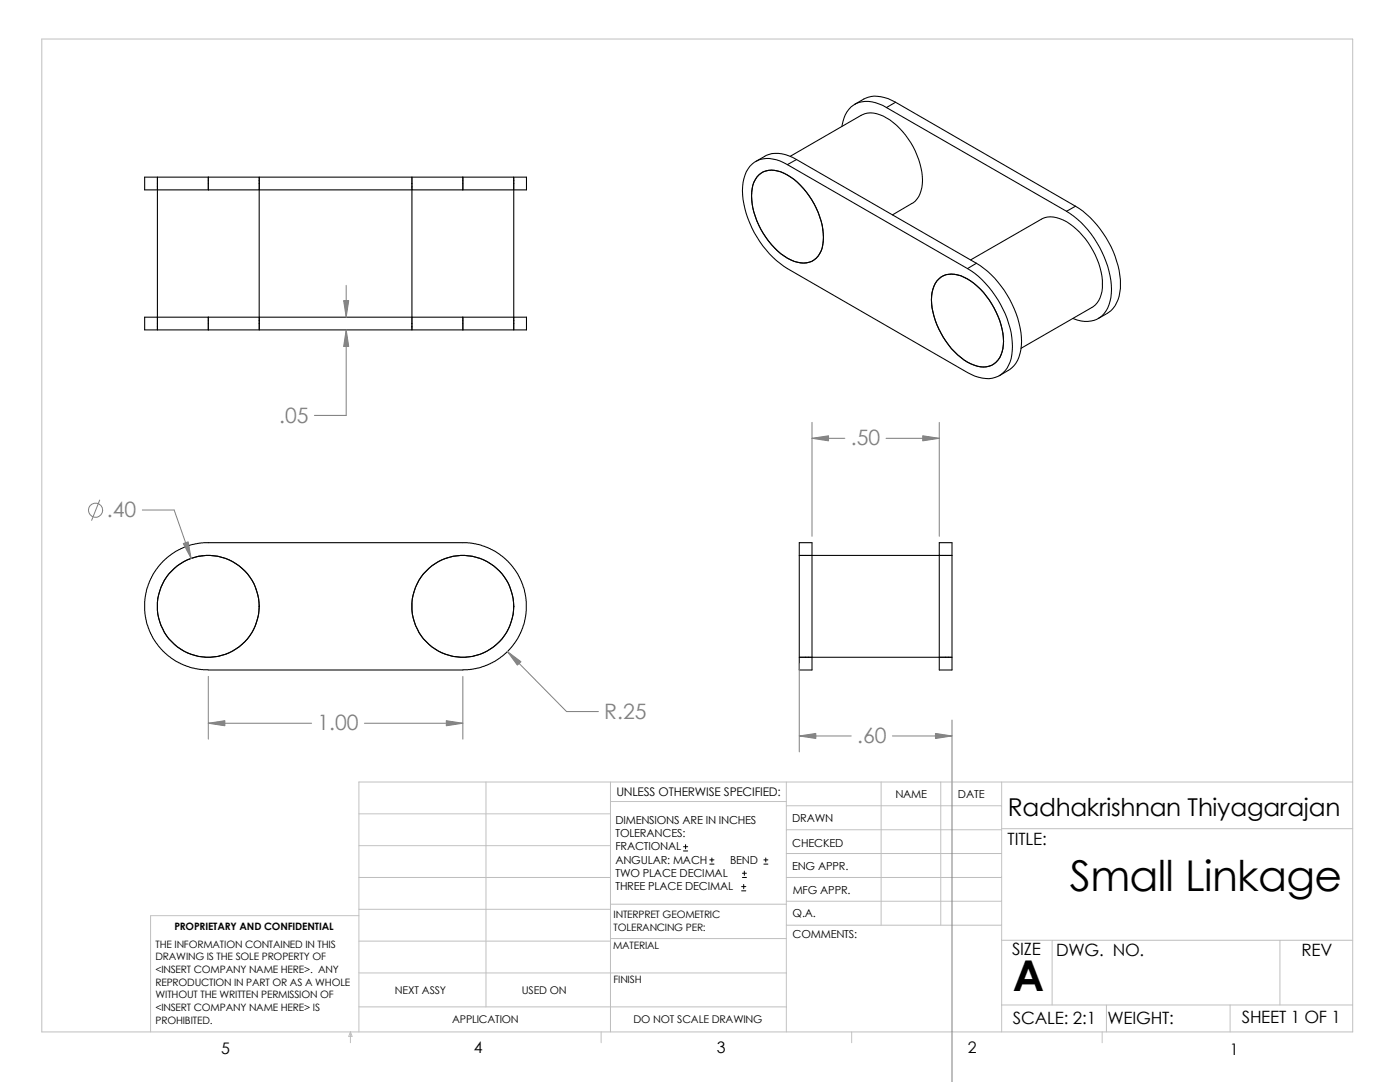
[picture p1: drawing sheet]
<svg xmlns="http://www.w3.org/2000/svg" width="279mm" height="216mm" viewBox="0 0 279 216" stroke-linecap="round" stroke-linejoin="round" font-family="sans-serif">
<g fill="none" stroke="#c0c0c0" stroke-width=".2">
<path d="M8.3 7.8h261.7v198.1h-261.7zM97 156v44.9M121.8 156v49.9M121.8 159.9h35.1M156.9 156v49.9M175.9 156v28.6M187.7 156v28.6M199.9 156v49.9M270 156h-198.4v49.9M71.6 175.1h50.2M71.6 168.7h50.2M71.6 162.4h50.2"/>
<path d="M156.9 175.1h43M156.9 160.8h43M156.9 165.6h43M156.9 170.3h43M156.9 179.8h43M199.9 165.4h70.1M71.6 182.7h-41.5v23.2M71.6 194.1h85.3M71.6 181.4h50.2M71.6 187.8h50.2M121.8 180.4h35.1M121.8 187.3h35.1"/>
<path d="M156.9 184.6h43M199.9 187.6h70.1M210 187.6v12.9M255.4 187.6v12.9M69.9 205.9l.4 .9h-.7zM69.9 205.9v2.2M71.6 200.9h85.3M120 205.9v2.2M170 205.9v2.2M199.9 200.5h70.1M220 205.9v2.2M220.8 200.5v5.4"/>
<path d="M245.5 200.5v5.4"/>
</g>
<g fill="none" stroke="#000" stroke-width=".21">
<path d="M31.4 37.9v25.4M41.6 35.3h-12.7v2.6h12.7M41.6 37.9h50.8M41.6 35.3v2.6M41.6 35.3h50.8M51.7 37.9v25.4M82.2 37.9v25.4M92.4 35.3h12.7v2.6h-12.7M92.4 35.3v2.6M102.5 37.9v25.4M151.4 34.9a4.6 4.6 0 0 1 5.7 0 15.5 15.5 0 0 1 7.2 13.2 4.1 4.1 0 0 1-5.8 4.1 15 15 0 0 1-8-9.9 8.3 8.3 0 0 1 .5-7zM157.1 32.9a6.1 6.1 0 0 0-6.6-.5 7.1 7.1 0 0 0-2.3 6.5 20.2 20.2 0 0 0 8.9 14.7l36 20.7a6.3 6.3 0 0 0 6.6 .5 6.5 6.5 0 0 0 2.4-5.7 19.8 19.8 0 0 0-9-15.5"/>
<path d="M157.1 32.9l36 20.7M157.7 31.2l14.1-8.2a4.7 4.7 0 0 1 5.1 .5 15.4 15.4 0 0 1 7.2 13.2 4.5 4.5 0 0 1-2.1 3.9l-3.9 2.3M159 31.8a6.2 6.2 0 0 0-6.4-.6l-1.8 1M159 31.8l-1.9 1.1M159 31.8l35.9 20.7M176.9 21.5a6.1 6.1 0 0 0-6.6-.5 5.9 5.9 0 0 0-2.3 4.2M176.9 21.5l36 20.7M178.7 20.4a6.5 6.5 0 0 0-6.3-.6l-1.8 1M178.7 20.4l-1.8 1.1M178.7 20.4l35.9 20.7M187 56a4.2 4.2 0 0 1 5.4-.7 15.5 15.5 0 0 1 7.8 13.5 4.2 4.2 0 0 1-3.9 4.4 9.4 9.4 0 0 1-6.4-3.6 15 15 0 0 1-3.9-11.2l.4-1.3zM193.7 51.9l14.1-8.1a5.3 5.3 0 0 1 5.7 .9 15.9 15.9 0 0 1 6.5 12.7 4.7 4.7 0 0 1-2.1 3.9l-14.1 8.2"/>
<path d="M194.9 52.5a19.6 19.6 0 0 1 8.9 16.5 5.9 5.9 0 0 1-2.6 4.9l-1.8 1.1M194.9 52.5l-1.8 1.1M212.9 42.2a19.7 19.7 0 0 1 8.9 16.4 5.5 5.5 0 0 1-3.4 5.3 6 6 0 0 1-4.3-.4M214.6 41.1a19.7 19.7 0 0 1 9 16.4 6.3 6.3 0 0 1-2.6 5l-1.8 1M214.6 41.1l-1.7 1.1M41.6 63.3h-12.7v2.5h12.7M41.6 63.3v2.5M41.6 65.8h50.8M41.6 63.3h50.8M92.4 63.3h12.7v2.5h-12.7M92.4 63.3v2.5M159.5 108.3h2.6v25.4h-2.6z"/>
<path d="M162.1 110.8h25.4M187.5 108.3h2.5v25.4h-2.5zM41.5 133.6l-2-.1-2.4-.6-2-.9-2.1-1.6-1.4-1.5-1.3-2.1-.9-2.1-.5-2.3v-2.4l.4-2.4 .8-2.1 1.1-2 1.4-1.5 1.5-1.3 2-1.2 2-.8 2.5-.4h53.2l2 .4 2 .8 1 .5 1.7 1.3 1.6 1.5 1.2 1.8 1.3 3 .4 2.4v2.4l-.5 2.3-1.2 2.7-1.2 1.8-1.8 1.7-2.1 1.3-2.4 1-2 .4-1.4 .1h-50.8M162.1 131.1h25.4"/>
<circle cx="41.6" cy="121" r="10.2"/>
<circle cx="92.4" cy="121" r="10.2"/>
</g>
<g fill="none" stroke="#000" stroke-width=".2">
<path d="M31.4 35.3v2.6M41.6 35.3v2.6M51.7 35.3v2.6M82.2 35.3v2.6M92.4 35.3v2.6M102.5 35.3v2.6M31.4 63.3v2.5M41.6 63.3v2.5M51.7 63.3v2.5M82.2 63.3v2.5M92.4 63.3v2.5M102.5 63.3v2.5"/>
<path d="M159.5 110.8h2.6M187.5 110.8h2.5M159.5 131.1h2.6M187.5 131.1h2.5M136.4 169.8h.8M136.4 169h.8M136.8 168.5v.9M141.6 172.4h.9M141.6 171.6h.9M142.1 171.2v.8M148 177.8h.8M148 176.9h.8"/>
<path d="M148.2 175.1h.8M148.2 174.2h.8M148.4 176.5v.8M148.5 173.8v.9M152.4 172.4h.8M152.4 171.6h.8M152.8 171.2v.8"/>
</g>
<g fill="none" stroke="#808080" stroke-width=".2">
<path d="M69.1 56.9v6.4M69.1 65.8v17.1h-6.4M19.9 99.8l-1.6 4M162.1 84.3v22.7M162.1 87.5h6.5M176.8 87.5h10.7M187.5 84.3v22.7M28.4 101.8h6.4l3.3 9.6M41.6 135v12.5M92.4 135v12.5M101.3 130l11.8 12h6.3M159.5 132.4v17.6"/>
<path d="M41.6 144.3h20.6M72.7 144.3h19.7M159.5 146.9h10.4M178.1 146.9h11.9M190 143.7v72.2"/>
<circle cx="19.1" cy="101.8" r="1.41"/>
</g>
<g fill="#808080" stroke="#808080" stroke-width=".2">
<path d="M101.3 130l2.7 2-.7 .7z"/>
<path d="M36.6 108.5l.9-.4 .6 3.3z"/>
<path d="M41.6 144.3l3.3-.5v1z"/>
<path d="M89.1 143.8l3.3 .5-3.3 .5z"/>
<path d="M186.7 146.3l3.3 .6-3.3 .5z"/>
<path d="M159.5 146.9l3.3-.6v1.1z"/>
<path d="M162.1 87.5l3.3-.5v1z"/>
<path d="M184.1 87l3.4 .5-3.4 .5z"/>
<path d="M68.6 60h1l-.5 3.3z"/>
<path d="M69.1 65.8l.5 3.3h-1z"/>
</g>
<g font-size="8.5">
<text x="213.5" y="177.9">Small Linkage</text>
<text x="202.1" y="197.8">A</text>
</g>
<text font-size="4.9" x="201.2" y="162.8">Radhakrishnan Thiyagarajan</text>
<g font-size="4.2" fill="#808080">
<text x="55.7" y="84.3">.05</text>
<text x="169.8" y="88.8">.50</text>
<text x="21.3" y="103.2">.40</text>
<text x="120.6" y="143.4">R.25</text>
<text x="63.4" y="145.7">1.00</text>
<text x="171.1" y="148.2">.60</text>
</g>
<g font-size="3.4">
<text x="201.1" y="168.6">TITLE:</text>
<text x="202" y="190.6">SIZE</text>
<text x="210.8" y="190.7">DWG. NO.</text>
<text x="259.8" y="190.8">REV</text>
<text x="202.1" y="204.3">SCALE: 2:1</text>
<text x="221" y="204.3">WEIGHT:</text>
<text x="247.8" y="204.2">SHEET 1 OF 1</text>
</g>
<g font-size="3.2">
<text x="44.2" y="210.2">5</text>
<text x="94.6" y="210.2">4</text>
<text x="143" y="210.2">3</text>
<text x="193.2" y="210.2">2</text>
<text x="245.4" y="210.4">1</text>
</g>
<text font-size="2.4" x="123" y="158.8">UNLESS OTHERWISE SPECIFIED:</text>
<g font-size="2.2">
<text x="178.7" y="159.2">NAME</text>
<text x="191.2" y="159.3">DATE</text>
<text x="122.8" y="164.4">DIMENSIONS ARE IN INCHES</text>
<text x="122.8" y="167">TOLERANCES:</text>
<text x="158.1" y="164.1">DRAWN</text>
<text x="122.8" y="169.7">FRACTIONAL</text>
<text x="122.8" y="172.3">ANGULAR: MACH</text>
<text x="145.7" y="172.3">BEND</text>
<text x="158.1" y="173.6">ENG APPR.</text>
<text x="158.1" y="168.9">CHECKED</text>
<text x="122.8" y="175">TWO PLACE DECIMAL</text>
<text x="122.8" y="177.6">THREE PLACE DECIMAL</text>
<text x="158.2" y="178.3">MFG APPR.</text>
<text x="158.2" y="183.1">Q.A.</text>
<text x="158.2" y="187.3">COMMENTS:</text>
</g>
<g font-size="2.1">
<text x="78.8" y="198.3">NEXT ASSY</text>
<text x="104.1" y="198.3">USED ON</text>
<text x="90.2" y="204.2">APPLICATION</text>
<text x="126.4" y="204.2">DO NOT SCALE DRAWING</text>
</g>
<g font-size="2">
<text x="34.8" y="185.6">PROPRIETARY AND CONFIDENTIAL</text>
<text x="122.5" y="185.7">TOLERANCING PER:</text>
<text x="122.5" y="183.2">INTERPRET GEOMETRIC</text>
<text x="31" y="189.2">THE INFORMATION CONTAINED IN THIS</text>
<text x="31" y="191.7">DRAWING IS THE SOLE PROPERTY OF</text>
<text x="122.3" y="189.3">MATERIAL</text>
<text x="31" y="194.2">&lt;INSERT COMPANY NAME HERE&gt;. ANY</text>
<text x="31" y="196.7">REPRODUCTION IN PART OR AS A WHOLE</text>
<text x="122.4" y="196.1">FINISH</text>
<text x="31" y="199.2">WITHOUT THE WRITTEN PERMISSION OF</text>
<text x="31" y="201.8">&lt;INSERT COMPANY NAME HERE&gt; IS</text>
<text x="31" y="204.3">PROHIBITED.</text>
</g>
</svg>
